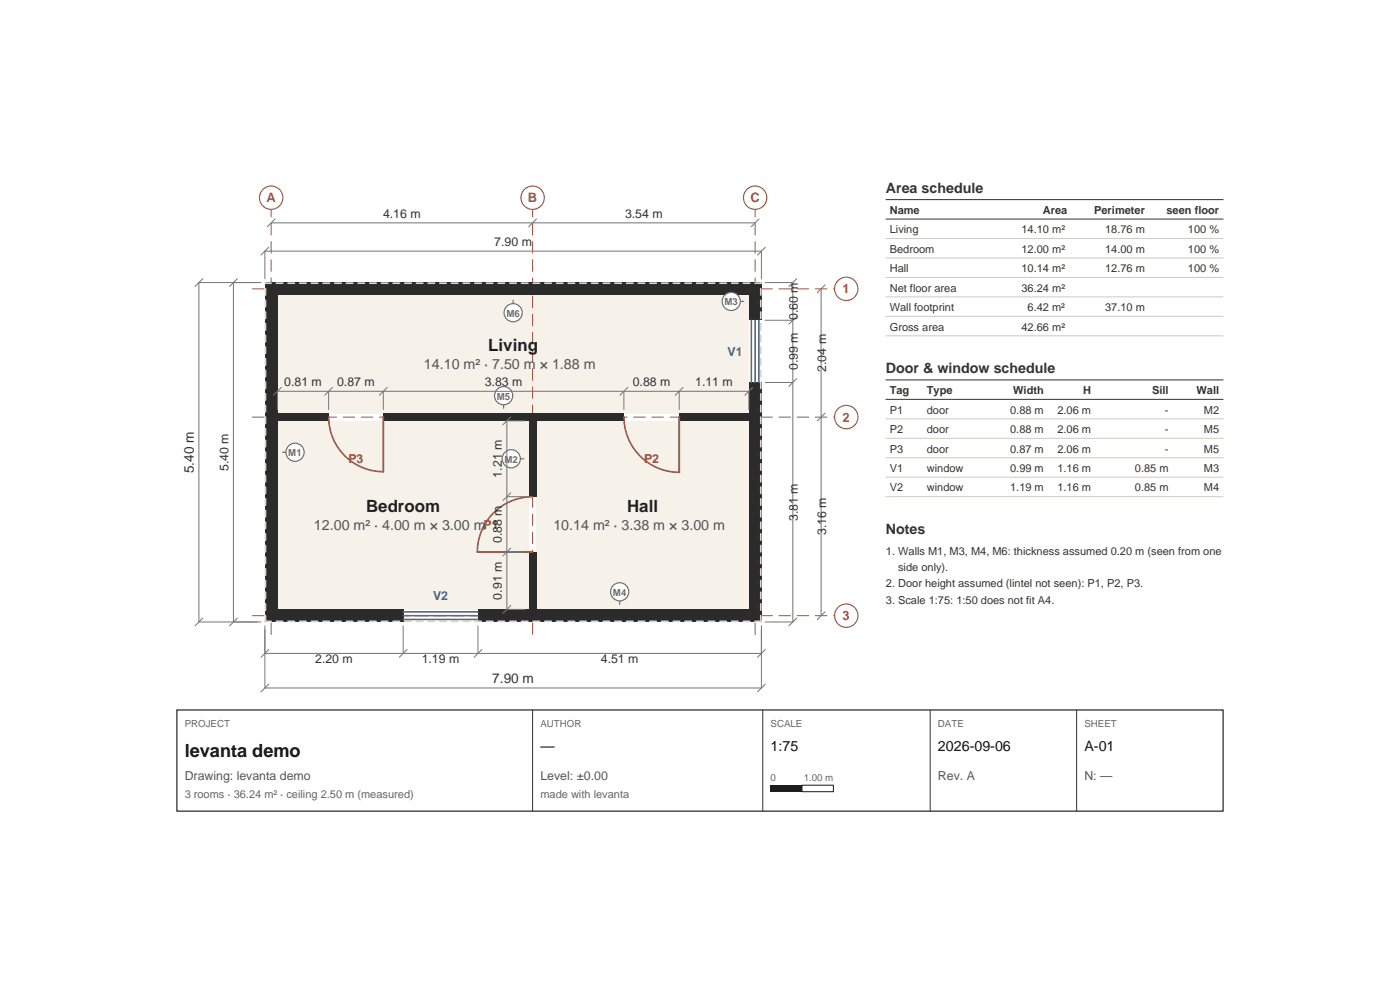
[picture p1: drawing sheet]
<svg xmlns="http://www.w3.org/2000/svg" width="297mm" height="210mm" viewBox="0 0 297 210" stroke-linecap="round" stroke-linejoin="round" font-family="sans-serif">
<g fill="#f6f2ea">
<path d="M58.9 62.6h100v25.1h-100z"/>
<path d="M58.9 89.3h53.3v40h-53.3z"/>
<path d="M113.8 89.3h45.1v40h-45.1z"/>
</g>
<path d="M57.5 43.5v91.1" fill="none" stroke="#b04a4a" stroke-width=".21" stroke-dasharray="2.5 1.4"/>
<circle cx="57.5" cy="41.9" r="2.48" fill="#fff" stroke="#b04a4a" stroke-width=".25"/>
<path d="M113 43.5v91.1" fill="none" stroke="#b04a4a" stroke-width=".21" stroke-dasharray="2.5 1.4"/>
<circle cx="113" cy="41.9" r="2.48" fill="#fff" stroke="#b04a4a" stroke-width=".25"/>
<path d="M160.2 43.5v91.1" fill="none" stroke="#b04a4a" stroke-width=".21" stroke-dasharray="2.5 1.4"/>
<circle cx="160.2" cy="41.9" r="2.48" fill="#fff" stroke="#b04a4a" stroke-width=".25"/>
<path d="M53.5 61.3h124.4" fill="none" stroke="#b04a4a" stroke-width=".21" stroke-dasharray="2.5 1.4"/>
<circle cx="179.5" cy="61.3" r="2.48" fill="#fff" stroke="#b04a4a" stroke-width=".25"/>
<path d="M53.5 88.5h124.4" fill="none" stroke="#b04a4a" stroke-width=".21" stroke-dasharray="2.5 1.4"/>
<circle cx="179.5" cy="88.5" r="2.48" fill="#fff" stroke="#b04a4a" stroke-width=".25"/>
<path d="M53.5 130.6h124.4" fill="none" stroke="#b04a4a" stroke-width=".21" stroke-dasharray="2.5 1.4"/>
<circle cx="179.5" cy="130.6" r="2.48" fill="#fff" stroke="#b04a4a" stroke-width=".25"/>
<g fill="#2b2b2b">
<path d="M56.2 59.9h2.7v72h-2.7z"/>
<path d="M112.2 89.3h1.6v16.1h-1.6z"/>
<path d="M112.2 117.1h1.6v12.2h-1.6z"/>
<path d="M158.9 59.9h2.6v8h-2.6z"/>
<path d="M158.9 81.1h2.6v50.8h-2.6z"/>
<path d="M56.2 129.3h29.3v2.6h-29.3z"/>
<path d="M101.4 129.3h60.1v2.6h-60.1z"/>
<path d="M58.9 87.7h10.8v1.6h-10.8z"/>
<path d="M81.3 87.7h51.1v1.6h-51.1z"/>
<path d="M144.1 87.7h14.8v1.6h-14.8z"/>
<path d="M56.2 59.9h105.3v2.7h-105.3z"/>
</g>
<path d="M161.5 60.1h-105.3M56.3 131.9v-72M161.4 131.9v-72M161.5 131.8h-105.3" fill="none" stroke="#d9d4cb" stroke-width=".36" stroke-dasharray="1.4 1.1"/>
<path d="M81.3 88.5v11.6M144.1 88.5v11.7M101.3 117.1h11.7" fill="none" stroke="#8a5a2b" stroke-width=".38"/>
<path d="M69.7 88.5a11.6 11.6 0 0 0 11.6 11.6M132.4 88.5a11.7 11.7 0 0 0 11.7 11.7M113 105.4a11.7 11.7 0 0 0-11.7 11.7" fill="none" stroke="#8a5a2b" stroke-width=".33"/>
<path d="M159.4 67.9v13.2M160.2 67.9v13.2M161 67.9v13.2M85.5 129.8h15.9M85.5 130.6h15.9M85.5 131.4h15.9" fill="none" stroke="#2b6cb0" stroke-width=".33"/>
<path d="M59.9 95.9h1.5" fill="none" stroke="#6b6b6f" stroke-width=".25"/>
<circle cx="62.6" cy="95.9" r="1.93" fill="#fff" stroke="#6b6b6f" stroke-width=".25"/>
<path d="M109.7 97.3h1.4" fill="none" stroke="#6b6b6f" stroke-width=".25"/>
<circle cx="108.5" cy="97.3" r="1.93" fill="#fff" stroke="#6b6b6f" stroke-width=".25"/>
<path d="M156.3 63.9h1.5" fill="none" stroke="#6b6b6f" stroke-width=".25"/>
<circle cx="155.1" cy="63.9" r="1.93" fill="#fff" stroke="#6b6b6f" stroke-width=".25"/>
<path d="M131.5 126.7v1.5" fill="none" stroke="#6b6b6f" stroke-width=".25"/>
<circle cx="131.5" cy="125.5" r="1.93" fill="#fff" stroke="#6b6b6f" stroke-width=".25"/>
<path d="M106.8 85.1v1.5" fill="none" stroke="#6b6b6f" stroke-width=".25"/>
<circle cx="106.8" cy="83.9" r="1.93" fill="#fff" stroke="#6b6b6f" stroke-width=".25"/>
<path d="M108.9 63.7v1.4" fill="none" stroke="#6b6b6f" stroke-width=".25"/>
<circle cx="108.9" cy="66.3" r="1.93" fill="#fff" stroke="#6b6b6f" stroke-width=".25"/>
<g fill="none" stroke="#777" stroke-width=".22">
<path d="M42.2 59.9v72M43 59.1l-1.6 1.7M49.5 59.9v72M50.4 59.1l-1.7 1.7M56.2 53.3h105.3M57 52.4l-1.6 1.7M57.5 47.3h102.7M58.4 46.4l-1.7 1.7M113.8 46.4l-1.6 1.7M161 46.4l-1.6 1.7M162.4 52.4l-1.7 1.7M168.2 59.9v72"/>
<path d="M169 59.1l-1.6 1.7M169 67.1l-1.6 1.7M174.2 61.3v69.3M175 60.4l-1.6 1.7M58.9 83h100M59.7 82.2l-1.7 1.6M70.5 82.2l-1.6 1.6M82.1 82.2l-1.6 1.6M107.5 89.3v40M108.4 88.4l-1.7 1.7M133.2 82.2l-1.7 1.6M144.9 82.2l-1.6 1.6"/>
<path d="M159.7 82.2l-1.7 1.6M169 80.3l-1.6 1.7M175 87.6l-1.6 1.7M108.4 116.3l-1.7 1.6M108.4 104.5l-1.7 1.7M43 131.1l-1.6 1.7M50.4 131.1l-1.7 1.7M56.2 138.6h105.3M57 137.8l-1.6 1.6M86.4 137.8l-1.7 1.6M102.2 137.8l-1.6 1.6M108.4 128.4l-1.7 1.7"/>
<path d="M162.4 137.8l-1.7 1.6M169 131.1l-1.6 1.7M175 129.8l-1.6 1.6M56.2 145.9h105.3M57 145.1l-1.6 1.7M162.4 145.1l-1.7 1.7"/>
</g>
<g fill="none" stroke="#777" stroke-width=".21">
<path d="M42.2 59.9h13.2M56.2 53.3v5.8M161.5 53.3v5.8M162.3 59.9h5.9M162.3 67.9h5.9M58.9 83v3.9M69.7 83v3.9M81.3 83v3.9M107.5 89.3h3.9M132.4 83v3.9M144.1 83v3.9M158.9 83v3.9"/>
<path d="M162.3 81.1h5.9M107.5 117.1h3.9M107.5 105.4h3.9M42.2 131.9h13.2M56.2 132.7v13.2M85.5 132.7v5.9M101.4 132.7v5.9M107.5 129.3h3.9M161.5 132.7v13.2M162.3 131.9h5.9"/>
</g>
<path d="M187.9 42.3h71.6M187.9 80.6h71.6" fill="none" stroke="#333" stroke-width=".22"/>
<path d="M187.9 46.5h71.6M187.9 84.7h71.6" fill="none" stroke="#333" stroke-width=".21"/>
<path d="M187.9 50.6h71.6M187.9 54.7h71.6M187.9 58.9h71.6M187.9 63h71.6M187.9 67.1h71.6M187.9 71.2h71.6M187.9 88.8h71.6M187.9 93h71.6M187.9 97.1h71.6M187.9 101.2h71.6M187.9 105.4h71.6" fill="none" stroke="#cfcac2" stroke-width=".21"/>
<path d="M37.5 150.6h222v21.5h-222z" fill="#fff" stroke="#333" stroke-width=".28"/>
<path d="M113 150.6v21.5M161.8 150.6v21.5M197.3 150.6v21.5M228.4 150.6v21.5" fill="none" stroke="#333" stroke-width=".21"/>
<path d="M163.5 166.6h6.6v1.3h-6.6z" fill="#222"/>
<path d="M170.1 166.6h6.7v1.3h-6.7z" fill="none" stroke="#222" stroke-width=".22"/>
<text font-size="3.9" fill="#111" x="39.2" y="160.5">levanta demo</text>
<g font-size="3.6" fill="#222">
<text x="103.6" y="74.4">Living</text>
<text x="77.7" y="108.5">Bedroom</text>
<text x="133" y="108.5">Hall</text>
</g>
<g font-size="3" fill="#333">
<text x="187.9" y="41">Area schedule</text>
<text x="187.9" y="79.2">Door &amp; window schedule</text>
<text x="187.9" y="113.3">Notes</text>
</g>
<g font-size="3" fill="#555">
<text x="89.9" y="78.4">14.10 m² · 7.50 m × 1.88 m</text>
<text x="66.6" y="112.5">12.00 m² · 4.00 m × 3.00 m</text>
<text x="117.4" y="112.5">10.14 m² · 3.38 m × 3.00 m</text>
</g>
<g font-size="3" fill="#111">
<text x="114.6" y="159.4">—</text>
<text x="163.5" y="159.4">1:75</text>
<text x="199" y="159.4">2026-09-06</text>
<text x="230.1" y="159.4">A-01</text>
</g>
<g font-size="2.9" fill="#333">
<text x="41.1" y="100.4" transform="rotate(-90 41.1 100.4)">5.40 m</text>
<text x="104.4" y="144.8">7.90 m</text>
</g>
<g font-size="2.8" fill="#b04a4a">
<text x="56.5" y="42.9">A</text>
<text x="112" y="42.9">B</text>
<text x="159.2" y="42.9">C</text>
<text x="178.8" y="62.2">1</text>
<text x="178.8" y="89.4">2</text>
<text x="178.8" y="131.6">3</text>
</g>
<g font-size="2.6" fill="#333">
<text x="81.3" y="46.2">4.16 m</text>
<text x="132.6" y="46.2">3.54 m</text>
<text x="104.9" y="52.2">7.90 m</text>
<text x="169.3" y="67.9" transform="rotate(-90 169.3 67.9)">0.60 m</text>
<text x="60.3" y="81.9">0.81 m</text>
<text x="71.5" y="81.9">0.87 m</text>
<text x="102.8" y="81.9">3.83 m</text>
<text x="134.2" y="81.9">0.88 m</text>
<text x="147.5" y="81.9">1.11 m</text>
<text x="169.3" y="78.5" transform="rotate(-90 169.3 78.5)">0.99 m</text>
<text x="175.3" y="78.9" transform="rotate(-90 175.3 78.9)">2.04 m</text>
<text x="48.5" y="99.9" transform="rotate(-90 48.5 99.9)">5.40 m</text>
<text x="106.5" y="101.3" transform="rotate(-90 106.5 101.3)">1.21 m</text>
<text x="169.3" y="110.5" transform="rotate(-90 169.3 110.5)">3.81 m</text>
<text x="175.3" y="113.5" transform="rotate(-90 175.3 113.5)">3.16 m</text>
<text x="106.5" y="115.2" transform="rotate(-90 106.5 115.2)">0.88 m</text>
<text x="106.5" y="127.2" transform="rotate(-90 106.5 127.2)">0.91 m</text>
<text x="66.9" y="140.6">2.20 m</text>
<text x="89.5" y="140.6">1.19 m</text>
<text x="127.5" y="140.6">4.51 m</text>
</g>
<g font-size="2.6" fill="#2b6cb0">
<text x="154.3" y="75.5">V1</text>
<text x="91.9" y="127.3">V2</text>
</g>
<g font-size="2.6" fill="#8a5a2b">
<text x="73.9" y="98.1">P3</text>
<text x="136.6" y="98.2">P2</text>
<text x="102.6" y="112.2">P1</text>
</g>
<g font-size="2.6" fill="#555">
<text x="39.2" y="165.5">Drawing: levanta demo</text>
<text x="114.6" y="165.5">Level: ±0.00</text>
<text x="199" y="165.5">Rev. A</text>
<text x="230.1" y="165.5">N: —</text>
</g>
<g font-size="2.3" fill="#333">
<text x="188.8" y="45.4">Name</text>
<text x="221.3" y="45.4">Area</text>
<text x="232.1" y="45.4">Perimeter</text>
<text x="247.5" y="45.4">seen floor</text>
<text x="188.8" y="49.5">Living</text>
<text x="188.8" y="53.6">Bedroom</text>
<text x="216.7" y="49.5">14.10 m²</text>
<text x="216.7" y="53.6">12.00 m²</text>
<text x="234.5" y="49.5">18.76 m</text>
<text x="234.5" y="53.6">14.00 m</text>
<text x="252" y="49.5">100 %</text>
<text x="252" y="53.6">100 %</text>
<text x="188.8" y="57.7">Hall</text>
<text x="216.7" y="57.7">10.14 m²</text>
<text x="234.5" y="57.7">12.76 m</text>
<text x="252" y="57.7">100 %</text>
<text x="188.8" y="61.9">Net floor area</text>
<text x="216.7" y="61.9">36.24 m²</text>
<text x="188.8" y="66">Wall footprint</text>
<text x="188.8" y="70.1">Gross area</text>
<text x="216.7" y="70.1">42.66 m²</text>
<text x="218" y="66">6.42 m²</text>
<text x="234.5" y="66">37.10 m</text>
<text x="188.8" y="83.6">Tag</text>
<text x="196.6" y="83.6">Type</text>
<text x="215" y="83.6">Width</text>
<text x="229.8" y="83.6">H</text>
<text x="244.4" y="83.6">Sill</text>
<text x="253.8" y="83.6">Wall</text>
<text x="188.8" y="87.7">P1</text>
<text x="196.6" y="87.7">door</text>
<text x="214.3" y="87.7">0.88 m</text>
<text x="224.3" y="87.7">2.06 m</text>
<text x="247.1" y="87.7">-</text>
<text x="255.4" y="87.7">M2</text>
<text x="188.8" y="91.9">P2</text>
<text x="188.8" y="96">P3</text>
<text x="196.6" y="91.9">door</text>
<text x="196.6" y="96">door</text>
<text x="214.3" y="91.9">0.88 m</text>
<text x="214.3" y="96">0.87 m</text>
<text x="224.3" y="91.9">2.06 m</text>
<text x="224.3" y="96">2.06 m</text>
<text x="247.1" y="91.9">-</text>
<text x="247.1" y="96">-</text>
<text x="255.4" y="91.9">M5</text>
<text x="255.4" y="96">M5</text>
<text x="188.8" y="100.1">V1</text>
<text x="196.6" y="100.1">window</text>
<text x="214.3" y="100.1">0.99 m</text>
<text x="224.3" y="100.1">1.16 m</text>
<text x="240.8" y="100.1">0.85 m</text>
<text x="255.4" y="100.1">M3</text>
<text x="188.8" y="104.3">V2</text>
<text x="196.6" y="104.3">window</text>
<text x="214.3" y="104.3">1.19 m</text>
<text x="224.3" y="104.3">1.16 m</text>
<text x="240.8" y="104.3">0.85 m</text>
<text x="255.4" y="104.3">M4</text>
<text x="187.9" y="117.7">1. Walls M1, M3, M4, M6: thickness assumed 0.20 m (seen from one</text>
<text x="187.9" y="124.6">2. Door height assumed (lintel not seen): P1, P2, P3.</text>
<text x="190.5" y="121.2">side only).</text>
<text x="187.9" y="128.1">3. Scale 1:75: 1:50 does not fit A4.</text>
</g>
<g font-size="2.3" fill="#666">
<text x="39.2" y="169.3">3 rooms · 36.24 m² · ceiling 2.50 m (measured)</text>
<text x="114.6" y="169.3">made with levanta</text>
</g>
<g font-size="2.1" fill="#6b6b6f">
<text x="153.7" y="64.8">M3</text>
<text x="107.4" y="67.2">M6</text>
<text x="105.4" y="84.8">M5</text>
<text x="61.2" y="96.8">M1</text>
<text x="107" y="98.1">M2</text>
<text x="130" y="126.4">M4</text>
</g>
<g font-size="2.1" fill="#666">
<text x="39.2" y="154.2">PROJECT</text>
<text x="114.6" y="154.2">AUTHOR</text>
<text x="163.5" y="154.2">SCALE</text>
<text x="199" y="154.2">DATE</text>
<text x="230.1" y="154.2">SHEET</text>
<text x="163.5" y="165.7">0</text>
<text x="170.5" y="165.7">1.00 m</text>
</g>
</svg>
